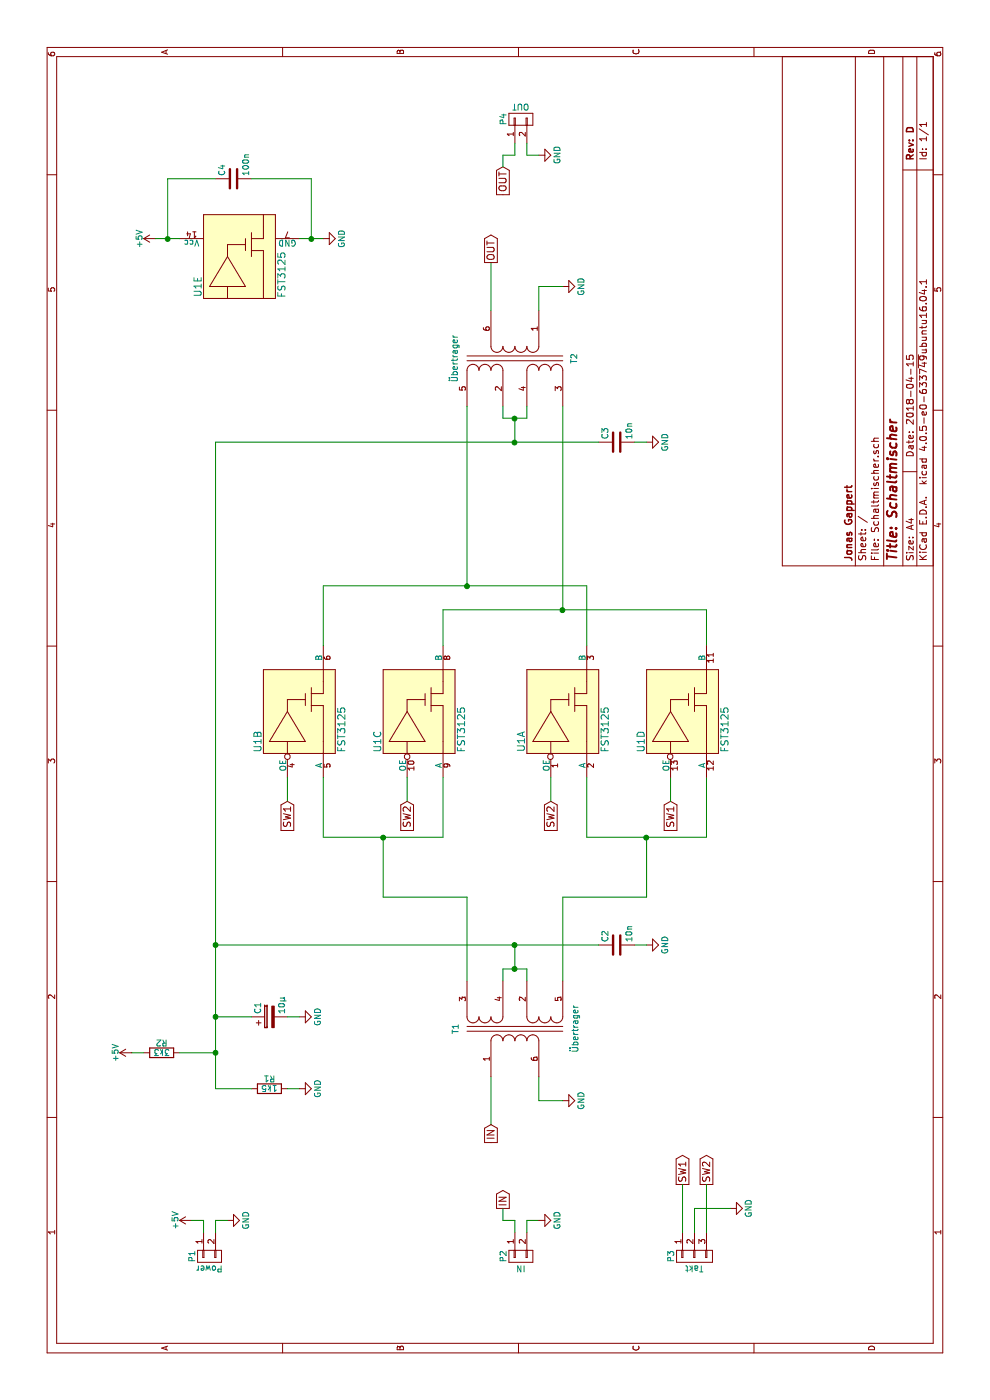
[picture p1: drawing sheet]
EESchema Schematic File Version 2
LIBS:power
LIBS:device
LIBS:transistors
LIBS:conn
LIBS:linear
LIBS:regul
LIBS:74xx
LIBS:cmos4000
LIBS:adc-dac
LIBS:memory
LIBS:xilinx
LIBS:microcontrollers
LIBS:dsp
LIBS:microchip
LIBS:analog_switches
LIBS:motorola
LIBS:texas
LIBS:intel
LIBS:audio
LIBS:interface
LIBS:digital-audio
LIBS:philips
LIBS:display
LIBS:cypress
LIBS:siliconi
LIBS:opto
LIBS:atmel
LIBS:contrib
LIBS:valves
LIBS:Schaltmischer-cache
EELAYER 25 0
EELAYER END
$Descr A4 11693 8268
encoding utf-8
Sheet 1 1
Title "Schaltmischer"
Date "2018-04-15"
Rev "D"
Comp "Jonas Gappert"
Comment1 ""
Comment2 ""
Comment3 ""
Comment4 ""
$EndDescr
$Comp
L FST3125 U1
U 2 1
P 5500 2400
F 0 "U1" H 5500 2650 60  0000 C CNN
F 1 "FST3125" H 5600 1950 60  0000 C CNN
F 2 "Housings_SOIC:SOIC-14_3.9x8.7mm_Pitch1.27mm" H 5500 2400 60  0001 C CNN
F 3 "" H 5500 2400 60  0001 C CNN
	2    5500 2400
	1    0    0    -1  
$EndComp
$Comp
L FST3125 U1
U 3 1
P 5500 3400
F 0 "U1" H 5500 3650 60  0000 C CNN
F 1 "FST3125" H 5600 2950 60  0000 C CNN
F 2 "Housings_SOIC:SOIC-14_3.9x8.7mm_Pitch1.27mm" H 5500 3400 60  0001 C CNN
F 3 "" H 5500 3400 60  0001 C CNN
	3    5500 3400
	1    0    0    -1  
$EndComp
$Comp
L FST3125 U1
U 1 1
P 5500 4600
F 0 "U1" H 5500 4850 60  0000 C CNN
F 1 "FST3125" H 5600 4150 60  0000 C CNN
F 2 "Housings_SOIC:SOIC-14_3.9x8.7mm_Pitch1.27mm" H 5500 4600 60  0001 C CNN
F 3 "" H 5500 4600 60  0001 C CNN
	1    5500 4600
	1    0    0    -1  
$EndComp
$Comp
L FST3125 U1
U 5 1
P 9300 1900
F 0 "U1" H 9300 2150 60  0000 C CNN
F 1 "FST3125" H 9400 1450 60  0000 C CNN
F 2 "Housings_SOIC:SOIC-14_3.9x8.7mm_Pitch1.27mm" H 9300 1900 60  0001 C CNN
F 3 "" H 9300 1900 60  0001 C CNN
	5    9300 1900
	1    0    0    -1  
$EndComp
Text GLabel 5000 3400 0    60   Input ~ 0
SW2
Text GLabel 5000 4600 0    60   Input ~ 0
SW2
Text GLabel 5000 2400 0    60   Input ~ 0
SW1
Text GLabel 5000 5600 0    60   Input ~ 0
SW1
Wire Wire Line
	5200 2700 4700 2700
Wire Wire Line
	4700 3700 5200 3700
Wire Wire Line
	5200 4900 4700 4900
Wire Wire Line
	4700 5900 5200 5900
Wire Wire Line
	6300 3700 6600 3700
Wire Wire Line
	6600 5900 6300 5900
$Comp
L TRANSFORMER_1P_2S_2 T2
U 1 1
P 8700 4300
F 0 "T2" H 8700 4800 50  0000 C CNN
F 1 "Übertrager" H 8700 3800 50  0000 C CNN
F 2 "HF_Transformers:T-622" H 8700 4300 50  0001 C CNN
F 3 "" H 8700 4300 50  0000 C CNN
	1    8700 4300
	-1   0    0    1   
$EndComp
Wire Wire Line
	3500 4200 3600 4200
Wire Wire Line
	3600 4200 3600 4400
Wire Wire Line
	3600 4400 3500 4400
Wire Wire Line
	8300 4200 8200 4200
Wire Wire Line
	8200 4200 8200 4400
Wire Wire Line
	8200 4400 8300 4400
$Comp
L GND #PWR01
U 1 1
P 2500 4700
F 0 "#PWR01" H 2500 4450 50  0001 C CNN
F 1 "GND" H 2500 4550 50  0000 C CNN
F 2 "" H 2500 4700 50  0000 C CNN
F 3 "" H 2500 4700 50  0000 C CNN
	1    2500 4700
	1    0    0    -1  
$EndComp
$Comp
L GND #PWR02
U 1 1
P 9300 4700
F 0 "#PWR02" H 9300 4450 50  0001 C CNN
F 1 "GND" H 9300 4550 50  0000 C CNN
F 2 "" H 9300 4700 50  0000 C CNN
F 3 "" H 9300 4700 50  0000 C CNN
	1    9300 4700
	-1   0    0    -1  
$EndComp
Wire Wire Line
	9300 4500 9300 4700
Wire Wire Line
	2500 4700 2500 4500
Wire Wire Line
	2500 4500 2700 4500
Wire Wire Line
	9300 4500 9100 4500
Wire Wire Line
	6600 3700 6600 5900
Wire Wire Line
	4700 4900 4700 5900
Wire Wire Line
	4700 2700 4700 3700
Wire Wire Line
	3500 3900 4200 3900
Wire Wire Line
	4200 3900 4200 3200
Wire Wire Line
	4200 3200 4700 3200
Connection ~ 4700 3200
Wire Wire Line
	3500 4700 4200 4700
Wire Wire Line
	4200 4700 4200 5400
Wire Wire Line
	4200 5400 4700 5400
Connection ~ 4700 5400
$Comp
L C C2
U 1 1
P 3800 5150
F 0 "C2" H 3825 5250 50  0000 L CNN
F 1 "10n" H 3825 5050 50  0000 L CNN
F 2 "Capacitors_SMD:C_1206_HandSoldering" H 3838 5000 50  0001 C CNN
F 3 "" H 3800 5150 50  0000 C CNN
	1    3800 5150
	1    0    0    -1  
$EndComp
Wire Wire Line
	3800 1800 3800 5000
Wire Wire Line
	3800 4300 3600 4300
Connection ~ 3600 4300
$Comp
L GND #PWR03
U 1 1
P 3800 5400
F 0 "#PWR03" H 3800 5150 50  0001 C CNN
F 1 "GND" H 3800 5250 50  0000 C CNN
F 2 "" H 3800 5400 50  0000 C CNN
F 3 "" H 3800 5400 50  0000 C CNN
	1    3800 5400
	1    0    0    -1  
$EndComp
Wire Wire Line
	3800 5300 3800 5400
$Comp
L C C3
U 1 1
P 8000 5150
F 0 "C3" H 8025 5250 50  0000 L CNN
F 1 "10n" H 8025 5050 50  0000 L CNN
F 2 "Capacitors_SMD:C_1206_HandSoldering" H 8038 5000 50  0001 C CNN
F 3 "" H 8000 5150 50  0000 C CNN
	1    8000 5150
	1    0    0    -1  
$EndComp
$Comp
L GND #PWR04
U 1 1
P 8000 5400
F 0 "#PWR04" H 8000 5150 50  0001 C CNN
F 1 "GND" H 8000 5250 50  0000 C CNN
F 2 "" H 8000 5400 50  0000 C CNN
F 3 "" H 8000 5400 50  0000 C CNN
	1    8000 5400
	1    0    0    -1  
$EndComp
Wire Wire Line
	8000 5300 8000 5400
Wire Wire Line
	8000 4300 8200 4300
Connection ~ 8200 4300
Wire Wire Line
	6300 4900 6800 4900
Wire Wire Line
	6300 2700 6800 2700
Wire Wire Line
	6800 2700 6800 4900
Wire Wire Line
	8300 3900 6800 3900
Connection ~ 6800 3900
Wire Wire Line
	8300 4700 6600 4700
Connection ~ 6600 4700
Wire Wire Line
	8000 1800 8000 5000
Connection ~ 3800 4300
Connection ~ 8000 4300
$Comp
L CP C1
U 1 1
P 3200 2250
F 0 "C1" H 3225 2350 50  0000 L CNN
F 1 "10µ" H 3225 2150 50  0000 L CNN
F 2 "Discret:C1V7H_2" H 3238 2100 50  0001 C CNN
F 3 "" H 3200 2250 50  0000 C CNN
	1    3200 2250
	1    0    0    -1  
$EndComp
$Comp
L R R1
U 1 1
P 2600 2250
F 0 "R1" V 2680 2250 50  0000 C CNN
F 1 "1k5" V 2600 2250 50  0000 C CNN
F 2 "Resistors_SMD:R_1206_HandSoldering" V 2530 2250 50  0001 C CNN
F 3 "" H 2600 2250 50  0000 C CNN
	1    2600 2250
	1    0    0    -1  
$EndComp
Wire Wire Line
	2600 1800 8000 1800
Wire Wire Line
	2600 1800 2600 2100
Connection ~ 3800 1800
Wire Wire Line
	3200 2100 3200 1800
Connection ~ 3200 1800
$Comp
L GND #PWR05
U 1 1
P 2600 2500
F 0 "#PWR05" H 2600 2250 50  0001 C CNN
F 1 "GND" H 2600 2350 50  0000 C CNN
F 2 "" H 2600 2500 50  0000 C CNN
F 3 "" H 2600 2500 50  0000 C CNN
	1    2600 2500
	1    0    0    -1  
$EndComp
$Comp
L GND #PWR06
U 1 1
P 3200 2500
F 0 "#PWR06" H 3200 2250 50  0001 C CNN
F 1 "GND" H 3200 2350 50  0000 C CNN
F 2 "" H 3200 2500 50  0000 C CNN
F 3 "" H 3200 2500 50  0000 C CNN
	1    3200 2500
	1    0    0    -1  
$EndComp
Wire Wire Line
	2600 2400 2600 2500
Wire Wire Line
	3200 2400 3200 2500
$Comp
L R R2
U 1 1
P 2900 1350
F 0 "R2" V 2980 1350 50  0000 C CNN
F 1 "3k3" V 2900 1350 50  0000 C CNN
F 2 "Resistors_SMD:R_1206_HandSoldering" V 2830 1350 50  0001 C CNN
F 3 "" H 2900 1350 50  0000 C CNN
	1    2900 1350
	1    0    0    -1  
$EndComp
Wire Wire Line
	2900 1500 2900 1800
Connection ~ 2900 1800
$Comp
L +5V #PWR07
U 1 1
P 2900 1100
F 0 "#PWR07" H 2900 950 50  0001 C CNN
F 1 "+5V" H 2900 1240 50  0000 C CNN
F 2 "" H 2900 1100 50  0000 C CNN
F 3 "" H 2900 1100 50  0000 C CNN
	1    2900 1100
	1    0    0    -1  
$EndComp
Wire Wire Line
	2900 1100 2900 1200
$Comp
L GND #PWR08
U 1 1
P 9700 2700
F 0 "#PWR08" H 9700 2450 50  0001 C CNN
F 1 "GND" H 9700 2550 50  0000 C CNN
F 2 "" H 9700 2700 50  0000 C CNN
F 3 "" H 9700 2700 50  0000 C CNN
	1    9700 2700
	1    0    0    -1  
$EndComp
$Comp
L +5V #PWR09
U 1 1
P 9700 1300
F 0 "#PWR09" H 9700 1150 50  0001 C CNN
F 1 "+5V" H 9700 1440 50  0000 C CNN
F 2 "" H 9700 1300 50  0000 C CNN
F 3 "" H 9700 1300 50  0000 C CNN
	1    9700 1300
	1    0    0    -1  
$EndComp
$Comp
L C C4
U 1 1
P 10200 1950
F 0 "C4" H 10225 2050 50  0000 L CNN
F 1 "100n" H 10225 1850 50  0000 L CNN
F 2 "Capacitors_SMD:C_1206_HandSoldering" H 10238 1800 50  0001 C CNN
F 3 "" H 10200 1950 50  0000 C CNN
	1    10200 1950
	1    0    0    -1  
$EndComp
Wire Wire Line
	9700 1300 9700 1500
Wire Wire Line
	9700 2500 9700 2700
Wire Wire Line
	9700 2600 10200 2600
Wire Wire Line
	10200 2600 10200 2100
Connection ~ 9700 2600
Wire Wire Line
	9700 1400 10200 1400
Wire Wire Line
	10200 1400 10200 1800
Connection ~ 9700 1400
Wire Wire Line
	5000 2400 5200 2400
Wire Wire Line
	5000 3400 5200 3400
Wire Wire Line
	5000 4600 5200 4600
Wire Wire Line
	5000 5600 5200 5600
Text GLabel 2300 4100 0    60   Input ~ 0
IN
Wire Wire Line
	2300 4100 2700 4100
Wire Wire Line
	9100 4100 9500 4100
Text GLabel 9500 4100 2    60   Output ~ 0
OUT
$Comp
L CONN_01X02 P2
U 1 1
P 1200 4350
F 0 "P2" H 1200 4500 50  0000 C CNN
F 1 "IN" V 1300 4350 50  0000 C CNN
F 2 "Pin_Headers:Pin_Header_Straight_1x02_Pitch2.54mm" H 1200 4350 50  0001 C CNN
F 3 "" H 1200 4350 50  0000 C CNN
	1    1200 4350
	-1   0    0    -1  
$EndComp
Connection ~ 6050 5750
Text GLabel 1600 4200 2    60   Output ~ 0
IN
Wire Wire Line
	1400 4300 1500 4300
Wire Wire Line
	1500 4300 1500 4200
Wire Wire Line
	1500 4200 1600 4200
Wire Wire Line
	1400 4400 1500 4400
Wire Wire Line
	1500 4400 1500 4500
$Comp
L GND #PWR010
U 1 1
P 1500 4500
F 0 "#PWR010" H 1500 4250 50  0001 C CNN
F 1 "GND" H 1500 4350 50  0000 C CNN
F 2 "" H 1500 4500 50  0000 C CNN
F 3 "" H 1500 4500 50  0000 C CNN
	1    1500 4500
	1    0    0    -1  
$EndComp
$Comp
L CONN_01X02 P4
U 1 1
P 10700 4350
F 0 "P4" H 10700 4500 50  0000 C CNN
F 1 "OUT" V 10800 4350 50  0000 C CNN
F 2 "Pin_Headers:Pin_Header_Straight_1x02_Pitch2.54mm" H 10700 4350 50  0001 C CNN
F 3 "" H 10700 4350 50  0000 C CNN
	1    10700 4350
	1    0    0    -1  
$EndComp
Text GLabel 10300 4200 0    60   Input ~ 0
OUT
$Comp
L GND #PWR011
U 1 1
P 10400 4500
F 0 "#PWR011" H 10400 4250 50  0001 C CNN
F 1 "GND" H 10400 4350 50  0000 C CNN
F 2 "" H 10400 4500 50  0000 C CNN
F 3 "" H 10400 4500 50  0000 C CNN
	1    10400 4500
	-1   0    0    -1  
$EndComp
Wire Wire Line
	10400 4500 10400 4400
Wire Wire Line
	10400 4400 10500 4400
Wire Wire Line
	10400 4200 10400 4300
Wire Wire Line
	10400 4300 10500 4300
Wire Wire Line
	10400 4200 10300 4200
$Comp
L CONN_01X03 P3
U 1 1
P 1200 5800
F 0 "P3" H 1200 6000 50  0000 C CNN
F 1 "Takt" V 1300 5800 50  0000 C CNN
F 2 "Pin_Headers:Pin_Header_Straight_1x03_Pitch2.54mm" H 1200 5800 50  0001 C CNN
F 3 "" H 1200 5800 50  0000 C CNN
	1    1200 5800
	-1   0    0    -1  
$EndComp
$Comp
L GND #PWR012
U 1 1
P 1600 6100
F 0 "#PWR012" H 1600 5850 50  0001 C CNN
F 1 "GND" H 1600 5950 50  0000 C CNN
F 2 "" H 1600 6100 50  0000 C CNN
F 3 "" H 1600 6100 50  0000 C CNN
	1    1600 6100
	1    0    0    -1  
$EndComp
Wire Wire Line
	1600 6100 1600 5800
Wire Wire Line
	1600 5800 1400 5800
Text GLabel 1800 5700 2    60   Output ~ 0
SW1
Text GLabel 1800 5900 2    60   Output ~ 0
SW2
Wire Wire Line
	1400 5900 1800 5900
Wire Wire Line
	1400 5700 1800 5700
$Comp
L CONN_01X02 P1
U 1 1
P 1200 1750
F 0 "P1" H 1200 1900 50  0000 C CNN
F 1 "Power" V 1300 1750 50  0000 C CNN
F 2 "Pin_Headers:Pin_Header_Straight_1x02_Pitch2.54mm" H 1200 1750 50  0001 C CNN
F 3 "" H 1200 1750 50  0000 C CNN
	1    1200 1750
	-1   0    0    -1  
$EndComp
$Comp
L GND #PWR013
U 1 1
P 1500 1900
F 0 "#PWR013" H 1500 1650 50  0001 C CNN
F 1 "GND" H 1500 1750 50  0000 C CNN
F 2 "" H 1500 1900 50  0000 C CNN
F 3 "" H 1500 1900 50  0000 C CNN
	1    1500 1900
	1    0    0    -1  
$EndComp
Wire Wire Line
	1400 1800 1500 1800
Wire Wire Line
	1500 1800 1500 1900
$Comp
L +5V #PWR014
U 1 1
P 1500 1600
F 0 "#PWR014" H 1500 1450 50  0001 C CNN
F 1 "+5V" H 1500 1740 50  0000 C CNN
F 2 "" H 1500 1600 50  0000 C CNN
F 3 "" H 1500 1600 50  0000 C CNN
	1    1500 1600
	1    0    0    -1  
$EndComp
Wire Wire Line
	1400 1700 1500 1700
Wire Wire Line
	1500 1700 1500 1600
$Comp
L TRANSFORMER_1P_2S_2 T1
U 1 1
P 3100 4300
F 0 "T1" H 3100 4800 50  0000 C CNN
F 1 "Übertrager" H 3100 3800 50  0000 C CNN
F 2 "HF_Transformers:T-622" H 3100 4300 50  0001 C CNN
F 3 "" H 3100 4300 50  0000 C CNN
	1    3100 4300
	1    0    0    -1  
$EndComp
$Comp
L FST3125 U1
U 4 1
P 5500 5600
F 0 "U1" H 5500 5850 60  0000 C CNN
F 1 "FST3125" H 5600 5150 60  0000 C CNN
F 2 "Housings_SOIC:SOIC-14_3.9x8.7mm_Pitch1.27mm" H 5500 5600 60  0001 C CNN
F 3 "" H 5500 5600 60  0001 C CNN
	4    5500 5600
	1    0    0    -1  
$EndComp
$EndSCHEMATC
